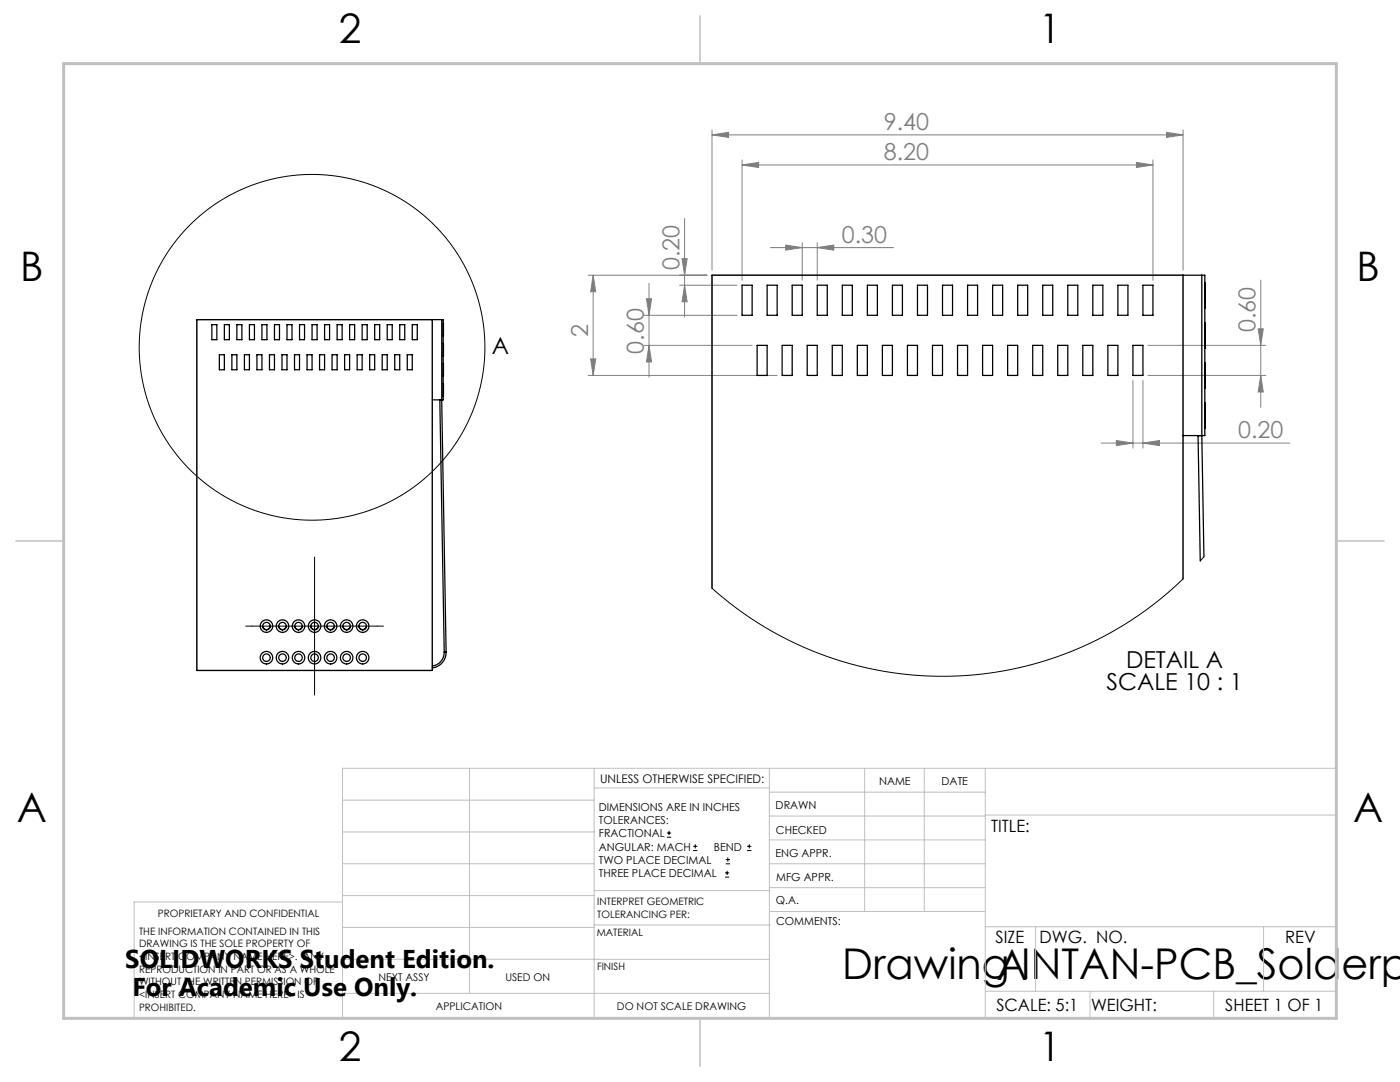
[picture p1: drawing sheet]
<svg xmlns="http://www.w3.org/2000/svg" width="279mm" height="216mm" viewBox="0 0 279 216" stroke-linecap="round" stroke-linejoin="round" font-family="sans-serif">
<g fill="none" stroke="#000" stroke-width=".2">
<path d="M62.8 112.4v25M50.3 124.9h25M133.1 167.1h.8M133.1 166.2h.8M133.5 165.8v.8M138.3 169.7h.9M138.3 168.9h.9M138.8 168.5v.8M144.7 175h.8M144.7 174.2h.8M144.8 172.4h.9M144.8 171.5h.9"/>
<path d="M145.1 173.8v.8M145.3 171.1v.8M149.1 169.7h.9M149.1 168.9h.9M149.5 168.5v.8"/>
<circle cx="62.3" cy="69.3" r="34.5"/>
</g>
<g fill="none" stroke="#808080" stroke-width=".2">
<path d="M142.1 26.9l3.3-.5v1zM142.1 25.9v28M142.1 26.9h94M148.1 32.9l3.3-.5v1zM148.1 31.9v24M148.1 32.9h82M226.8 32.4l3.3 .5-3.3 .5zM230.1 31.9v24M232.8 26.4l3.3 .5-3.3 .5zM236.1 25.9v28M117.4 54.9h23.7M118.4 54.9l.5 3.3h-1z"/>
<path d="M118.4 54.9v20M129 59.6h1l-.5 3.3zM129.5 56.6v18.7M135.6 56.9h11.5M136.1 51.6h1l-.5 3.3zM136.6 43.6v19.7M136.6 56.9l.5 3.3h-1zM153.7 49.4h24.6M156.8 48.9l3.3 .5-3.3 .5zM160.1 48.4v7.5M163.1 49.4l3.3-.5v1zM163.1 48.4v7.5"/>
<path d="M251.6 55.9v25.4M117.4 74.9h37.7M117.9 71.6h1l-.5 3.3zM128.5 68.9h21.6M128.5 62.9h18.6M129.5 68.9l.5 3.3h-1zM226.1 75.9v13.5M228.1 75.9v13.5M229.1 74.9h23.5M229.1 68.9h23.5M251.1 65.6h1l-.5 3.3zM251.6 74.9l.5 3.3h-1z"/>
<path d="M219.7 88.4h37.7M222.8 87.9l3.3 .5-3.3 .5zM228.1 88.4l3.3-.5v1z"/>
</g>
<path d="M39.3 63.8h47v70h-47zM236.1 115.5v-60.6h-94v62.5" fill="none" stroke="#808080" stroke-width=".25"/>
<g fill="none" stroke="#c0c0c0" stroke-width=".2">
<path d="M68.4 159.7h50.2M93.7 153.3v44.9M118.6 153.3v49.9M118.6 157.2h34.9M153.5 153.3v49.9M153.5 158.1h43.1M172.6 153.3v28.6M184.5 153.3v28.6M196.6 153.3v49.9M68.4 180h-41.6v23.2h239.9v-49.9h-198.3v49.9M68.4 178.7h50.2M68.4 172.4h50.2"/>
<path d="M68.4 166h50.2M118.6 177.7h35.1M153.5 167.6h43.1M153.5 162.8h43.1M153.5 172.4h43.1M153.5 177.1h43.1M196.6 162.6h70.1M68.4 198.2h85.1M68.4 185.1h50.2M68.4 191.4h50.2M118.6 191.4h34.9M118.6 184.6h35.1"/>
<path d="M153.7 181.9h42.9M196.6 197.8h70.1M196.6 184.9h70.1M206.7 184.9v12.9M217.5 197.8v5.4M242.2 197.8v5.4M252.2 184.9v12.9"/>
</g>
<path d="M139.7 3.2v9.5M3.2 107.9h9.5M266.7 107.9h9.5M139.7 203.2v9.5" fill="none" stroke="#c0c0c0" stroke-width=".3"/>
<path d="M12.7 12.7h254v190.5h-254z" fill="none" stroke="#c0c0c0" stroke-width=".6"/>
<path d="M62.8 112.4v-1.2M50.3 124.9h-1.3M62.8 137.4v1.3M75.3 124.9h1.2" fill="none" stroke="#000" stroke-width=".2" stroke-dasharray="15.2 1.3 1.3 1.3"/>
<g fill="#808080">
<path d="M148.1 32.9l3.3-.5v1zM226.8 32.4l3.3 .5-3.3 .5zM142.1 26.9l3.3-.5v1zM232.8 26.4l3.3 .5-3.3 .5zM156.8 48.9l3.3 .5-3.3 .5zM163.1 49.4l3.3-.5v1z"/>
<path d="M251.6 74.9l.5 3.3h-1zM251.1 65.6h1l-.5 3.3z"/>
<path d="M136.6 56.9l.5 3.3h-1zM136.1 51.6h1l-.5 3.3zM117.9 71.6h1l-.5 3.3zM118.4 54.9l.5 3.3h-1z"/>
<path d="M129 59.6h1l-.5 3.3zM129.5 68.9l.5 3.3h-1z"/>
<path d="M222.8 87.9l3.3 .5-3.3 .5zM228.1 88.4l3.3-.5v1z"/>
</g>
<g fill="none" stroke="#000" stroke-width=".25">
<path d="M148.1 56.9h2v6h-2zM153.1 56.9h2v6h-2zM158.1 56.9h2v6h-2zM163.1 56.9h2v6h-2zM168.1 56.9h2v6h-2zM173.1 56.9h2v6h-2zM178.1 56.9h2v6h-2zM183.1 56.9h2v6h-2zM188.1 56.9h2v6h-2zM193.1 56.9h2v6h-2zM198.1 56.9h2v6h-2zM203.1 56.9h2v6h-2z"/>
<path d="M208.1 56.9h2v6h-2zM213.1 56.9h2v6h-2zM218.1 56.9h2v6h-2zM223.1 56.9h2v6h-2zM228.1 56.9h2v6h-2zM236.1 54.9h3.7M236.1 54.9h-94v62.5M236.1 54.9v60.6M239.8 54.9h.6v32h-.6M239.8 54.9v32M240.4 56.4h.1v5h-.1M39.3 63.8h47v70h-47z"/>
<path d="M42.3 64.8h1v3h-1zM43.8 70.8h1v3h-1zM44.8 64.8h1v3h-1zM46.3 70.8h1v3h-1zM47.3 64.8h1v3h-1zM48.8 70.8h1v3h-1zM49.8 64.8h1v3h-1zM51.3 70.8h1v3h-1zM52.3 64.8h1v3h-1zM53.8 70.8h1v3h-1zM54.8 64.8h1v3h-1zM56.3 70.8h1v3h-1z"/>
<path d="M57.3 64.8h1v3h-1zM58.8 70.8h1v3h-1zM59.8 64.8h1v3h-1zM61.3 70.8h1v3h-1zM62.3 64.8h1v3h-1zM63.8 70.8h1v3h-1zM64.8 64.8h1v3h-1zM66.3 70.8h1v3h-1zM67.3 64.8h1v3h-1zM68.8 70.8h1v3h-1zM69.8 64.8h1v3h-1zM71.3 70.8h1v3h-1z"/>
<path d="M72.3 64.8h1v3h-1zM73.8 70.8h1v3h-1zM74.8 64.8h1v3h-1zM76.3 70.8h1v3h-1zM77.3 64.8h1v3h-1zM78.8 70.8h1v3h-1zM79.8 64.8h1v3h-1zM81.3 70.8h1v3h-1zM82.3 64.8h1v3h-1zM86.3 63.8h1.9M86.3 79.8h1.9M87.8 79.8h.1"/>
<path d="M87.8 79.8l.9 50.3M88.2 79.8h.1M88.2 63.8h.3v16h-.3M88.2 63.8v16M88.2 79.8h-.4M88.2 79.8l.8 50.3M88.5 64.5v2.5M88.5 68.5v2.5M88.5 72.5v2.5M88.5 76.5v2.5M151.1 68.9h2v6h-2zM156.1 68.9h2v6h-2z"/>
<path d="M161.1 68.9h2v6h-2zM166.1 68.9h2v6h-2zM171.1 68.9h2v6h-2zM176.1 68.9h2v6h-2zM181.1 68.9h2v6h-2zM186.1 68.9h2v6h-2zM191.1 68.9h2v6h-2zM196.1 68.9h2v6h-2zM201.1 68.9h2v6h-2zM206.1 68.9h2v6h-2zM211.1 68.9h2v6h-2zM216.1 68.9h2v6h-2z"/>
<path d="M221.1 68.9h2v6h-2zM226.1 68.9h2v6h-2zM240.4 64.4h.1v5h-.1M240.4 72.4h.1v5h-.1M236.1 86.9h3.7M239.1 86.9h.1M239.1 86.9l.4 25M239.8 86.9h.1M239.8 86.9h-.7M239.8 86.9l.5 24.2M240.4 80.4h.1v5h-.1M52.4 124.9a.75 .75 0 0 0 .8 .7 .75 .75 0 0 0 .7-.7"/>
<path d="M55.6 124.9a.75 .75 0 0 0 .8 .7 .75 .75 0 0 0 .7-.7M58.8 124.9a.75 .75 0 0 0 .8 .7 .75 .75 0 0 0 .7-.7M62 124.9a.75 .75 0 0 0 .8 .7 .75 .75 0 0 0 .7-.7M65.2 124.9a.75 .75 0 0 0 .8 .7 .75 .75 0 0 0 .7-.7M68.4 124.9a.75 .75 0 0 0 .8 .7 .75 .75 0 0 0 .7-.7M71.6 124.9a.75 .75 0 0 0 .8 .7 .75 .75 0 0 0 .7-.7M88.7 130.1a2.75 2.75 0 0 1-2.4 2.8M89 130.1a3.1 3.1 0 0 1-2.7 3.2M89 130.1h-.3"/>
<circle cx="53.2" cy="124.9" r="1.25"/>
<circle cx="53.2" cy="131.2" r="1.25"/>
<circle cx="53.2" cy="124.9" r=".75"/>
<circle cx="53.2" cy="131.2" r=".75"/>
<circle cx="56.4" cy="124.9" r="1.25"/>
<circle cx="56.4" cy="131.2" r="1.25"/>
<circle cx="56.4" cy="124.9" r=".75"/>
<circle cx="56.4" cy="131.2" r=".75"/>
<circle cx="59.6" cy="124.9" r="1.25"/>
<circle cx="59.6" cy="131.2" r="1.25"/>
<circle cx="59.6" cy="124.9" r=".75"/>
<circle cx="59.6" cy="131.2" r=".75"/>
<circle cx="62.8" cy="124.9" r=".75"/>
<circle cx="62.8" cy="131.2" r=".75"/>
<circle cx="62.8" cy="124.9" r="1.25"/>
<circle cx="62.8" cy="131.2" r="1.25"/>
<circle cx="66" cy="124.9" r=".75"/>
<circle cx="66" cy="131.2" r=".75"/>
<circle cx="66" cy="124.9" r="1.25"/>
<circle cx="66" cy="131.2" r="1.25"/>
<circle cx="69.2" cy="124.9" r="1.25"/>
<circle cx="69.2" cy="131.2" r="1.25"/>
<circle cx="69.2" cy="124.9" r=".75"/>
<circle cx="69.2" cy="131.2" r=".75"/>
<circle cx="72.4" cy="124.9" r="1.25"/>
<circle cx="72.4" cy="131.2" r="1.25"/>
<circle cx="72.4" cy="124.9" r=".75"/>
<circle cx="72.4" cy="131.2" r=".75"/>
</g>
<path d="M236.1 115.5l-4.7 4.2-5.5 4-5.4 3.2-6.2 2.9-5.9 2.1-6.1 1.6-6.8 1-6.3 .4-6.3-.1-6.2-.8-6.7-1.5-6-1.9-5.8-2.5-5.5-3-5.7-3.7-4.9-4M240.3 111.1l-.8 .8" fill="none" stroke="#000" stroke-width=".2"/>
<g font-size="8.5">
<text x="168.1" y="195.4">Drawing INTAN-PCB_Solderp</text>
<text x="198.9" y="195.5">A</text>
</g>
<g font-size="8.1">
<text x="67.6" y="8.5">2</text>
<text x="207.3" y="8.5">1</text>
<text x="4" y="56.2">B</text>
<text x="270.7" y="56.2">B</text>
<text x="3.3" y="164.1">A</text>
<text x="270" y="164.1">A</text>
<text x="67.6" y="211.7">2</text>
<text x="207.3" y="211.7">1</text>
</g>
<g font-size="5.1">
<text x="25" y="193.2">SOLIDWORKS Student Edition.</text>
<text x="26.4" y="198.8">For Academic Use Only.</text>
</g>
<g font-size="4.7" fill="#808080">
<text x="176.4" y="25.9">9.40</text>
<text x="176.4" y="31.9">8.20</text>
<text x="135.6" y="53.9" transform="rotate(-90 135.6 53.9)">0.20</text>
<text x="168" y="48.4">0.30</text>
<text x="117.4" y="67.3" transform="rotate(-90 117.4 67.3)">2</text>
<text x="128.5" y="70.6" transform="rotate(-90 128.5 70.6)">0.60</text>
<text x="250.6" y="66.2" transform="rotate(-90 250.6 66.2)">0.60</text>
<text x="247.1" y="87.4">0.20</text>
</g>
<g font-size="4.7">
<text x="98.2" y="70.6">A</text>
<text x="220.8" y="137.8">SCALE 10 : 1</text>
<text x="224.7" y="133.2">DETAIL A</text>
</g>
<g font-size="3.4">
<text x="197.8" y="166">TITLE:</text>
<text x="198.7" y="188.1">SIZE</text>
<text x="207.5" y="188.1">DWG. NO.</text>
<text x="256.5" y="188.2">REV</text>
<text x="198.8" y="201.7">SCALE: 5:1</text>
<text x="217.7" y="201.8">WEIGHT:</text>
<text x="244.5" y="201.7">SHEET 1 OF 1</text>
</g>
<text font-size="2.4" x="119.8" y="156.2">UNLESS OTHERWISE SPECIFIED:</text>
<g font-size="2.2">
<text x="119.5" y="161.8">DIMENSIONS ARE IN INCHES</text>
<text x="154.8" y="161.4">DRAWN</text>
<text x="175.4" y="156.6">NAME</text>
<text x="187.9" y="156.7">DATE</text>
<text x="119.5" y="164.4">TOLERANCES:</text>
<text x="119.5" y="167.1">FRACTIONAL</text>
<text x="154.9" y="166.3">CHECKED</text>
<text x="119.5" y="169.7">ANGULAR: MACH</text>
<text x="119.5" y="172.4">TWO PLACE DECIMAL</text>
<text x="142.5" y="169.7">BEND</text>
<text x="154.8" y="171">ENG APPR.</text>
<text x="119.5" y="175">THREE PLACE DECIMAL</text>
<text x="154.9" y="175.7">MFG APPR.</text>
<text x="154.9" y="180.4">Q.A.</text>
<text x="154.9" y="184.6">COMMENTS:</text>
</g>
<g font-size="2.1">
<text x="75.5" y="195.7">NEXT ASSY</text>
<text x="100.9" y="195.7">USED ON</text>
<text x="86.9" y="201.5">APPLICATION</text>
<text x="123.1" y="201.6">DO NOT SCALE DRAWING</text>
</g>
<g font-size="2">
<text x="31.5" y="182.9">PROPRIETARY AND CONFIDENTIAL</text>
<text x="119.2" y="180.6">INTERPRET GEOMETRIC</text>
<text x="119.2" y="183.1">TOLERANCING PER:</text>
<text x="27.8" y="186.5">THE INFORMATION CONTAINED IN THIS</text>
<text x="27.8" y="189">DRAWING IS THE SOLE PROPERTY OF</text>
<text x="27.8" y="191.6">&lt;INSERT COMPANY NAME HERE&gt;. ANY</text>
<text x="119.1" y="186.7">MATERIAL</text>
<text x="27.8" y="194.1">REPRODUCTION IN PART OR AS A WHOLE</text>
<text x="27.8" y="196.6">WITHOUT THE WRITTEN PERMISSION OF</text>
<text x="119.1" y="193.5">FINISH</text>
<text x="27.8" y="199.1">&lt;INSERT COMPANY NAME HERE&gt; IS</text>
<text x="27.8" y="201.7">PROHIBITED.</text>
</g>
</svg>
